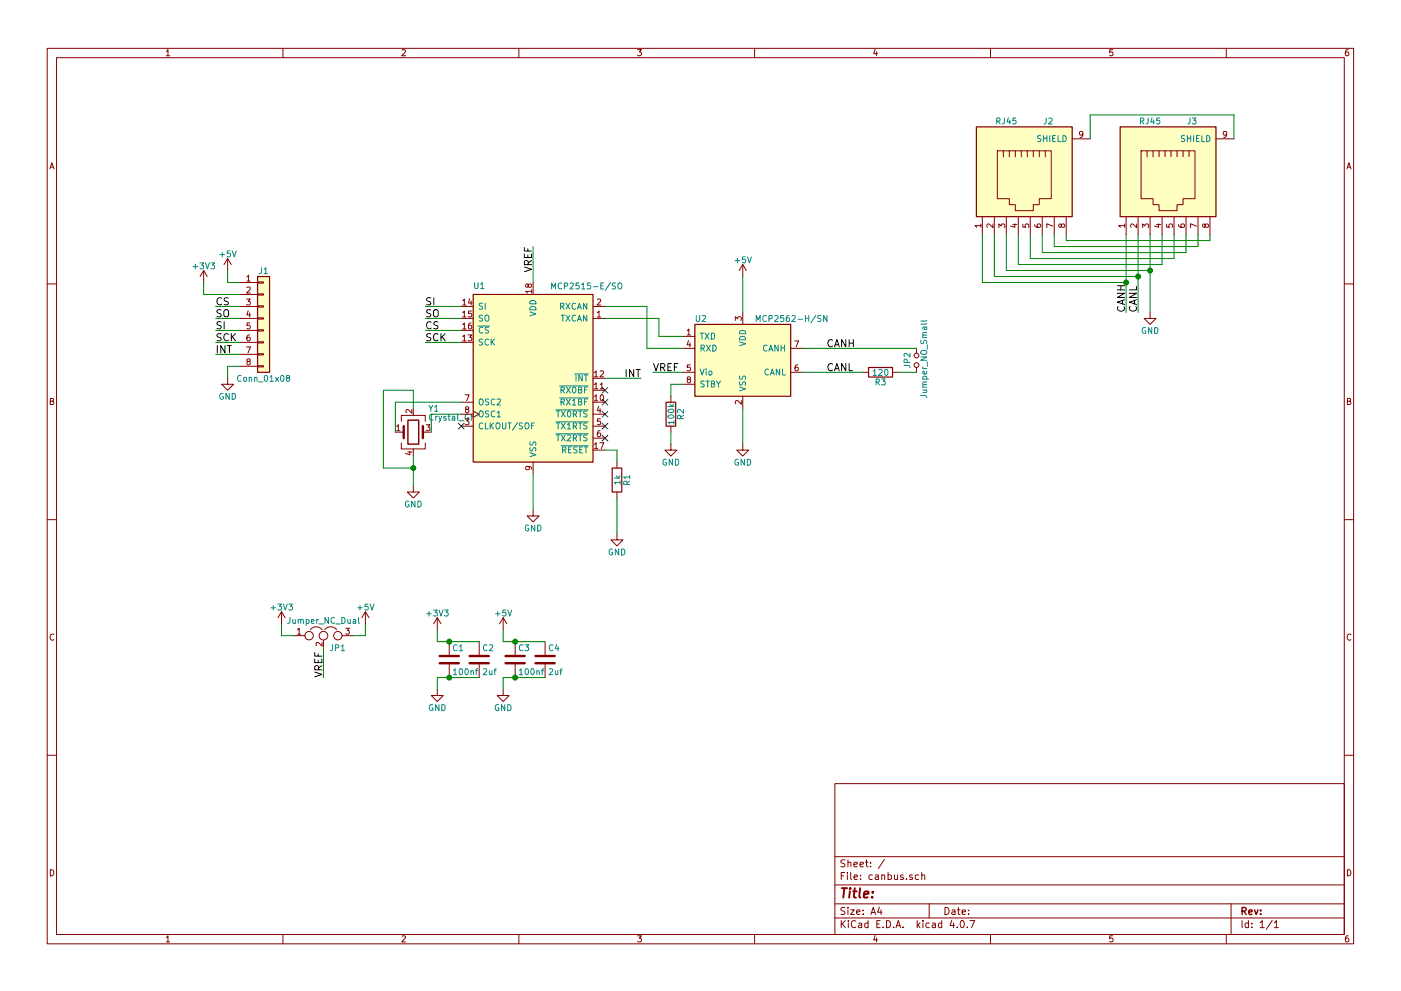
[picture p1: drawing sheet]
EESchema Schematic File Version 2
LIBS:power
LIBS:device
LIBS:switches
LIBS:relays
LIBS:motors
LIBS:transistors
LIBS:conn
LIBS:linear
LIBS:regul
LIBS:74xx
LIBS:cmos4000
LIBS:adc-dac
LIBS:memory
LIBS:xilinx
LIBS:microcontrollers
LIBS:dsp
LIBS:microchip
LIBS:analog_switches
LIBS:motorola
LIBS:texas
LIBS:intel
LIBS:audio
LIBS:interface
LIBS:digital-audio
LIBS:philips
LIBS:display
LIBS:cypress
LIBS:siliconi
LIBS:opto
LIBS:atmel
LIBS:contrib
LIBS:valves
LIBS:MCP2515-E.SO
LIBS:canbus-cache
EELAYER 25 0
EELAYER END
$Descr A4 11693 8268
encoding utf-8
Sheet 1 1
Title ""
Date ""
Rev ""
Comp ""
Comment1 ""
Comment2 ""
Comment3 ""
Comment4 ""
$EndDescr
$Comp
L MCP2562-H/SN U2
U 1 1
P 6200 3000
F 0 "U2" H 5800 3350 50  0000 L CNN
F 1 "MCP2562-H/SN" H 6300 3350 50  0000 L CNN
F 2 "Housings_SOIC:SOIC-8_3.9x4.9mm_Pitch1.27mm" H 6200 2500 50  0001 C CIN
F 3 "" H 6200 3000 50  0001 C CNN
	1    6200 3000
	1    0    0    -1  
$EndComp
Text Label 6900 3100 0    60   ~ 0
CANL
Text Label 6900 2900 0    60   ~ 0
CANH
$Comp
L Jumper_NO_Small JP2
U 1 1
P 7650 3000
F 0 "JP2" H 7650 3080 50  0000 C CNN
F 1 "Jumper_NO_Small" H 7660 2940 50  0000 C CNN
F 2 "Pin_Headers:Pin_Header_Straight_1x02_Pitch2.54mm" H 7650 3000 50  0001 C CNN
F 3 "" H 7650 3000 50  0001 C CNN
	1    7650 3000
	0    -1   -1   0   
$EndComp
$Comp
L R R3
U 1 1
P 7350 3100
F 0 "R3" V 7430 3100 50  0000 C CNN
F 1 "120" V 7350 3100 50  0000 C CNN
F 2 "Resistors_SMD:R_0805_HandSoldering" V 7280 3100 50  0001 C CNN
F 3 "" H 7350 3100 50  0001 C CNN
	1    7350 3100
	0    1    1    0   
$EndComp
$Comp
L R R2
U 1 1
P 5600 3450
F 0 "R2" V 5680 3450 50  0000 C CNN
F 1 "100k" V 5600 3450 50  0000 C CNN
F 2 "Resistors_SMD:R_0805_HandSoldering" V 5530 3450 50  0001 C CNN
F 3 "" H 5600 3450 50  0001 C CNN
	1    5600 3450
	1    0    0    -1  
$EndComp
$Comp
L GND #PWR01
U 1 1
P 5600 3700
F 0 "#PWR01" H 5600 3450 50  0001 C CNN
F 1 "GND" H 5600 3550 50  0000 C CNN
F 2 "" H 5600 3700 50  0001 C CNN
F 3 "" H 5600 3700 50  0001 C CNN
	1    5600 3700
	1    0    0    -1  
$EndComp
$Comp
L GND #PWR02
U 1 1
P 6200 3700
F 0 "#PWR02" H 6200 3450 50  0001 C CNN
F 1 "GND" H 6200 3550 50  0000 C CNN
F 2 "" H 6200 3700 50  0001 C CNN
F 3 "" H 6200 3700 50  0001 C CNN
	1    6200 3700
	1    0    0    -1  
$EndComp
Text Label 5450 3100 0    60   ~ 0
VREF
$Comp
L GND #PWR03
U 1 1
P 4450 4250
F 0 "#PWR03" H 4450 4000 50  0001 C CNN
F 1 "GND" H 4450 4100 50  0000 C CNN
F 2 "" H 4450 4250 50  0001 C CNN
F 3 "" H 4450 4250 50  0001 C CNN
	1    4450 4250
	1    0    0    -1  
$EndComp
$Comp
L +5V #PWR04
U 1 1
P 6200 2300
F 0 "#PWR04" H 6200 2150 50  0001 C CNN
F 1 "+5V" H 6200 2440 50  0000 C CNN
F 2 "" H 6200 2300 50  0001 C CNN
F 3 "" H 6200 2300 50  0001 C CNN
	1    6200 2300
	1    0    0    -1  
$EndComp
Text Label 9400 2600 1    60   ~ 0
CANH
Text Label 9500 2600 1    60   ~ 0
CANL
$Comp
L GND #PWR05
U 1 1
P 3450 4050
F 0 "#PWR05" H 3450 3800 50  0001 C CNN
F 1 "GND" H 3450 3900 50  0000 C CNN
F 2 "" H 3450 4050 50  0001 C CNN
F 3 "" H 3450 4050 50  0001 C CNN
	1    3450 4050
	1    0    0    -1  
$EndComp
NoConn ~ 3850 3550
$Comp
L R R1
U 1 1
P 5150 4000
F 0 "R1" V 5230 4000 50  0000 C CNN
F 1 "1k" V 5150 4000 50  0000 C CNN
F 2 "Resistors_SMD:R_0805_HandSoldering" V 5080 4000 50  0001 C CNN
F 3 "" H 5150 4000 50  0001 C CNN
	1    5150 4000
	1    0    0    -1  
$EndComp
$Comp
L GND #PWR06
U 1 1
P 5150 4450
F 0 "#PWR06" H 5150 4200 50  0001 C CNN
F 1 "GND" H 5150 4300 50  0000 C CNN
F 2 "" H 5150 4450 50  0001 C CNN
F 3 "" H 5150 4450 50  0001 C CNN
	1    5150 4450
	1    0    0    -1  
$EndComp
Text Label 5350 3150 2    60   ~ 0
INT
NoConn ~ 5050 3650
NoConn ~ 5050 3550
NoConn ~ 5050 3450
NoConn ~ 5050 3350
NoConn ~ 5050 3250
Text Label 3550 2550 0    60   ~ 0
SI
Text Label 3550 2650 0    60   ~ 0
SO
Text Label 3550 2750 0    60   ~ 0
CS
Text Label 3550 2850 0    60   ~ 0
SCK
Text Label 1800 2750 0    60   ~ 0
SI
Text Label 1800 2650 0    60   ~ 0
SO
Text Label 1800 2550 0    60   ~ 0
CS
Text Label 1800 2850 0    60   ~ 0
SCK
Text Label 1800 2950 0    60   ~ 0
INT
$Comp
L +5V #PWR07
U 1 1
P 1900 2250
F 0 "#PWR07" H 1900 2100 50  0001 C CNN
F 1 "+5V" H 1900 2390 50  0000 C CNN
F 2 "" H 1900 2250 50  0001 C CNN
F 3 "" H 1900 2250 50  0001 C CNN
	1    1900 2250
	1    0    0    -1  
$EndComp
$Comp
L GND #PWR08
U 1 1
P 1900 3150
F 0 "#PWR08" H 1900 2900 50  0001 C CNN
F 1 "GND" H 1900 3000 50  0000 C CNN
F 2 "" H 1900 3150 50  0001 C CNN
F 3 "" H 1900 3150 50  0001 C CNN
	1    1900 3150
	1    0    0    -1  
$EndComp
$Comp
L Jumper_NC_Dual JP1
U 1 1
P 2700 5300
F 0 "JP1" H 2750 5200 50  0000 L CNN
F 1 "Jumper_NC_Dual" H 2700 5400 50  0000 C BNN
F 2 "Pin_Headers:Pin_Header_Straight_1x03_Pitch2.54mm" H 2700 5300 50  0001 C CNN
F 3 "" H 2700 5300 50  0001 C CNN
	1    2700 5300
	1    0    0    -1  
$EndComp
$Comp
L +5V #PWR09
U 1 1
P 3050 5200
F 0 "#PWR09" H 3050 5050 50  0001 C CNN
F 1 "+5V" H 3050 5340 50  0000 C CNN
F 2 "" H 3050 5200 50  0001 C CNN
F 3 "" H 3050 5200 50  0001 C CNN
	1    3050 5200
	1    0    0    -1  
$EndComp
$Comp
L +3V3 #PWR010
U 1 1
P 2350 5200
F 0 "#PWR010" H 2350 5050 50  0001 C CNN
F 1 "+3V3" H 2350 5340 50  0000 C CNN
F 2 "" H 2350 5200 50  0001 C CNN
F 3 "" H 2350 5200 50  0001 C CNN
	1    2350 5200
	1    0    0    -1  
$EndComp
$Comp
L Conn_01x08 J1
U 1 1
P 2200 2650
F 0 "J1" H 2200 3050 50  0000 C CNN
F 1 "Conn_01x08" H 2200 2150 50  0000 C CNN
F 2 "Pin_Headers:Pin_Header_Straight_1x08_Pitch2.54mm" H 2200 2650 50  0001 C CNN
F 3 "" H 2200 2650 50  0001 C CNN
	1    2200 2650
	1    0    0    -1  
$EndComp
Text Label 4450 2050 3    60   ~ 0
VREF
$Comp
L +3V3 #PWR011
U 1 1
P 1700 2350
F 0 "#PWR011" H 1700 2200 50  0001 C CNN
F 1 "+3V3" H 1700 2490 50  0000 C CNN
F 2 "" H 1700 2350 50  0001 C CNN
F 3 "" H 1700 2350 50  0001 C CNN
	1    1700 2350
	1    0    0    -1  
$EndComp
Text Label 2700 5650 1    60   ~ 0
VREF
$Comp
L C C4
U 1 1
P 4550 5500
F 0 "C4" H 4575 5600 50  0000 L CNN
F 1 "2uf" H 4575 5400 50  0000 L CNN
F 2 "Capacitors_SMD:C_0805_HandSoldering" H 4588 5350 50  0001 C CNN
F 3 "" H 4550 5500 50  0001 C CNN
	1    4550 5500
	1    0    0    -1  
$EndComp
$Comp
L C C3
U 1 1
P 4300 5500
F 0 "C3" H 4325 5600 50  0000 L CNN
F 1 "100nf" H 4325 5400 50  0000 L CNN
F 2 "Capacitors_SMD:C_0805_HandSoldering" H 4338 5350 50  0001 C CNN
F 3 "" H 4300 5500 50  0001 C CNN
	1    4300 5500
	1    0    0    -1  
$EndComp
$Comp
L GND #PWR012
U 1 1
P 3650 5750
F 0 "#PWR012" H 3650 5500 50  0001 C CNN
F 1 "GND" H 3650 5600 50  0000 C CNN
F 2 "" H 3650 5750 50  0001 C CNN
F 3 "" H 3650 5750 50  0001 C CNN
	1    3650 5750
	1    0    0    -1  
$EndComp
$Comp
L C C1
U 1 1
P 3750 5500
F 0 "C1" H 3775 5600 50  0000 L CNN
F 1 "100nf" H 3775 5400 50  0000 L CNN
F 2 "Capacitors_SMD:C_0805_HandSoldering" H 3788 5350 50  0001 C CNN
F 3 "" H 3750 5500 50  0001 C CNN
	1    3750 5500
	1    0    0    -1  
$EndComp
$Comp
L C C2
U 1 1
P 4000 5500
F 0 "C2" H 4025 5600 50  0000 L CNN
F 1 "2uf" H 4025 5400 50  0000 L CNN
F 2 "Capacitors_SMD:C_0805_HandSoldering" H 4038 5350 50  0001 C CNN
F 3 "" H 4000 5500 50  0001 C CNN
	1    4000 5500
	1    0    0    -1  
$EndComp
$Comp
L +5V #PWR013
U 1 1
P 4200 5250
F 0 "#PWR013" H 4200 5100 50  0001 C CNN
F 1 "+5V" H 4200 5390 50  0000 C CNN
F 2 "" H 4200 5250 50  0001 C CNN
F 3 "" H 4200 5250 50  0001 C CNN
	1    4200 5250
	1    0    0    -1  
$EndComp
$Comp
L +3V3 #PWR014
U 1 1
P 3650 5250
F 0 "#PWR014" H 3650 5100 50  0001 C CNN
F 1 "+3V3" H 3650 5390 50  0000 C CNN
F 2 "" H 3650 5250 50  0001 C CNN
F 3 "" H 3650 5250 50  0001 C CNN
	1    3650 5250
	1    0    0    -1  
$EndComp
$Comp
L GND #PWR015
U 1 1
P 4200 5750
F 0 "#PWR015" H 4200 5500 50  0001 C CNN
F 1 "GND" H 4200 5600 50  0000 C CNN
F 2 "" H 4200 5750 50  0001 C CNN
F 3 "" H 4200 5750 50  0001 C CNN
	1    4200 5750
	1    0    0    -1  
$EndComp
$Comp
L Crystal_GND24 Y1
U 1 1
P 3450 3600
F 0 "Y1" H 3575 3800 50  0000 L CNN
F 1 "Crystal_GND24" H 3575 3725 50  0000 L CNN
F 2 "Crystals:Crystal_SMD_5032-4pin_5.0x3.2mm" H 3450 3600 50  0001 C CNN
F 3 "" H 3450 3600 50  0001 C CNN
	1    3450 3600
	1    0    0    -1  
$EndComp
$Comp
L MCP2515-E/SO U1
U 1 1
P 4450 3150
F 0 "U1" H 4050 3925 50  0000 R CNN
F 1 "MCP2515-E/SO" H 5200 3950 50  0000 R TNN
F 2 "Housings_SOIC:SOIC-18W_7.5x11.6mm_Pitch1.27mm" H 4450 2250 50  0001 C CIN
F 3 "" H 4550 2350 50  0001 C CNN
	1    4450 3150
	1    0    0    -1  
$EndComp
$Comp
L RJ45 J2
U 1 1
P 8550 1500
F 0 "J2" H 8750 2000 50  0000 C CNN
F 1 "RJ45" H 8400 2000 50  0000 C CNN
F 2 "Connectors:RJ45_8" H 8550 1500 50  0001 C CNN
F 3 "" H 8550 1500 50  0001 C CNN
	1    8550 1500
	1    0    0    -1  
$EndComp
$Comp
L RJ45 J3
U 1 1
P 9750 1500
F 0 "J3" H 9950 2000 50  0000 C CNN
F 1 "RJ45" H 9600 2000 50  0000 C CNN
F 2 "Connectors:RJ45_8" H 9750 1500 50  0001 C CNN
F 3 "" H 9750 1500 50  0001 C CNN
	1    9750 1500
	1    0    0    -1  
$EndComp
Wire Wire Line
	5050 2650 5500 2650
Wire Wire Line
	5500 2650 5500 2800
Wire Wire Line
	5500 2800 5700 2800
Wire Wire Line
	5050 2550 5400 2550
Wire Wire Line
	5400 2550 5400 2900
Wire Wire Line
	5400 2900 5700 2900
Wire Wire Line
	6700 3100 7200 3100
Wire Wire Line
	7500 3100 7650 3100
Wire Wire Line
	6700 2900 7650 2900
Wire Wire Line
	5700 3200 5600 3200
Wire Wire Line
	5600 3200 5600 3300
Wire Wire Line
	5600 3600 5600 3700
Wire Wire Line
	6200 3700 6200 3400
Wire Wire Line
	5450 3100 5700 3100
Wire Wire Line
	4450 4250 4450 3950
Wire Wire Line
	4450 2050 4450 2350
Wire Wire Line
	6200 2300 6200 2600
Wire Wire Line
	3600 3600 3600 3450
Wire Wire Line
	3600 3450 3850 3450
Wire Wire Line
	3300 3600 3300 3350
Wire Wire Line
	3300 3350 3850 3350
Wire Wire Line
	3450 3800 3450 4050
Wire Wire Line
	5050 3750 5150 3750
Wire Wire Line
	5150 3750 5150 3850
Wire Wire Line
	5150 4450 5150 4150
Wire Wire Line
	5050 3150 5350 3150
Wire Wire Line
	3550 2850 3850 2850
Wire Wire Line
	3850 2750 3550 2750
Wire Wire Line
	3550 2650 3850 2650
Wire Wire Line
	3850 2550 3550 2550
Wire Wire Line
	2350 5200 2350 5300
Wire Wire Line
	2350 5300 2450 5300
Wire Wire Line
	2950 5300 3050 5300
Wire Wire Line
	3050 5300 3050 5200
Wire Wire Line
	1900 2250 1900 2350
Wire Wire Line
	1900 2350 2000 2350
Wire Wire Line
	1800 2550 2000 2550
Wire Wire Line
	1800 2650 2000 2650
Wire Wire Line
	1800 2750 2000 2750
Wire Wire Line
	1800 2850 2000 2850
Wire Wire Line
	1800 2950 2000 2950
Wire Wire Line
	1900 3150 1900 3050
Wire Wire Line
	1900 3050 2000 3050
Wire Wire Line
	1700 2350 1700 2450
Wire Wire Line
	1700 2450 2000 2450
Wire Wire Line
	2700 5400 2700 5650
Wire Wire Line
	4200 5350 4550 5350
Wire Wire Line
	4200 5350 4200 5250
Connection ~ 4300 5350
Wire Wire Line
	3650 5350 4000 5350
Wire Wire Line
	3650 5350 3650 5250
Connection ~ 3750 5350
Wire Wire Line
	3650 5750 3650 5650
Wire Wire Line
	3650 5650 4000 5650
Connection ~ 3750 5650
Wire Wire Line
	4200 5750 4200 5650
Wire Wire Line
	4200 5650 4550 5650
Connection ~ 4300 5650
Wire Wire Line
	3450 3400 3450 3250
Wire Wire Line
	3450 3250 3200 3250
Wire Wire Line
	3200 3250 3200 3900
Wire Wire Line
	3200 3900 3450 3900
Connection ~ 3450 3900
Wire Wire Line
	8900 1950 8900 2000
Wire Wire Line
	8900 2000 10100 2000
Wire Wire Line
	10100 2000 10100 1950
Wire Wire Line
	10000 1950 10000 2050
Wire Wire Line
	10000 2050 8800 2050
Wire Wire Line
	8800 2050 8800 1950
Wire Wire Line
	8700 1950 8700 2100
Wire Wire Line
	8700 2100 9900 2100
Wire Wire Line
	9900 2100 9900 1950
Wire Wire Line
	9800 1950 9800 2150
Wire Wire Line
	9800 2150 8600 2150
Wire Wire Line
	8600 2150 8600 1950
Wire Wire Line
	8500 1950 8500 2200
Wire Wire Line
	8500 2200 9700 2200
Wire Wire Line
	9700 2200 9700 1950
Wire Wire Line
	9600 1950 9600 2600
Wire Wire Line
	9600 2250 8400 2250
Wire Wire Line
	8400 2250 8400 1950
Wire Wire Line
	8300 1950 8300 2300
Wire Wire Line
	8300 2300 9500 2300
Wire Wire Line
	9500 1950 9500 2600
Wire Wire Line
	9400 1950 9400 2600
Wire Wire Line
	9400 2350 8200 2350
Wire Wire Line
	8200 2350 8200 1950
Connection ~ 9400 2350
Connection ~ 9500 2300
Wire Wire Line
	9100 1150 9100 950 
Wire Wire Line
	9100 950  10300 950 
Wire Wire Line
	10300 950  10300 1150
Connection ~ 9600 2250
$Comp
L GND #PWR?
U 1 1
P 9600 2600
F 0 "#PWR?" H 9600 2350 50  0001 C CNN
F 1 "GND" H 9600 2450 50  0000 C CNN
F 2 "" H 9600 2600 50  0001 C CNN
F 3 "" H 9600 2600 50  0001 C CNN
	1    9600 2600
	1    0    0    -1  
$EndComp
$EndSCHEMATC
